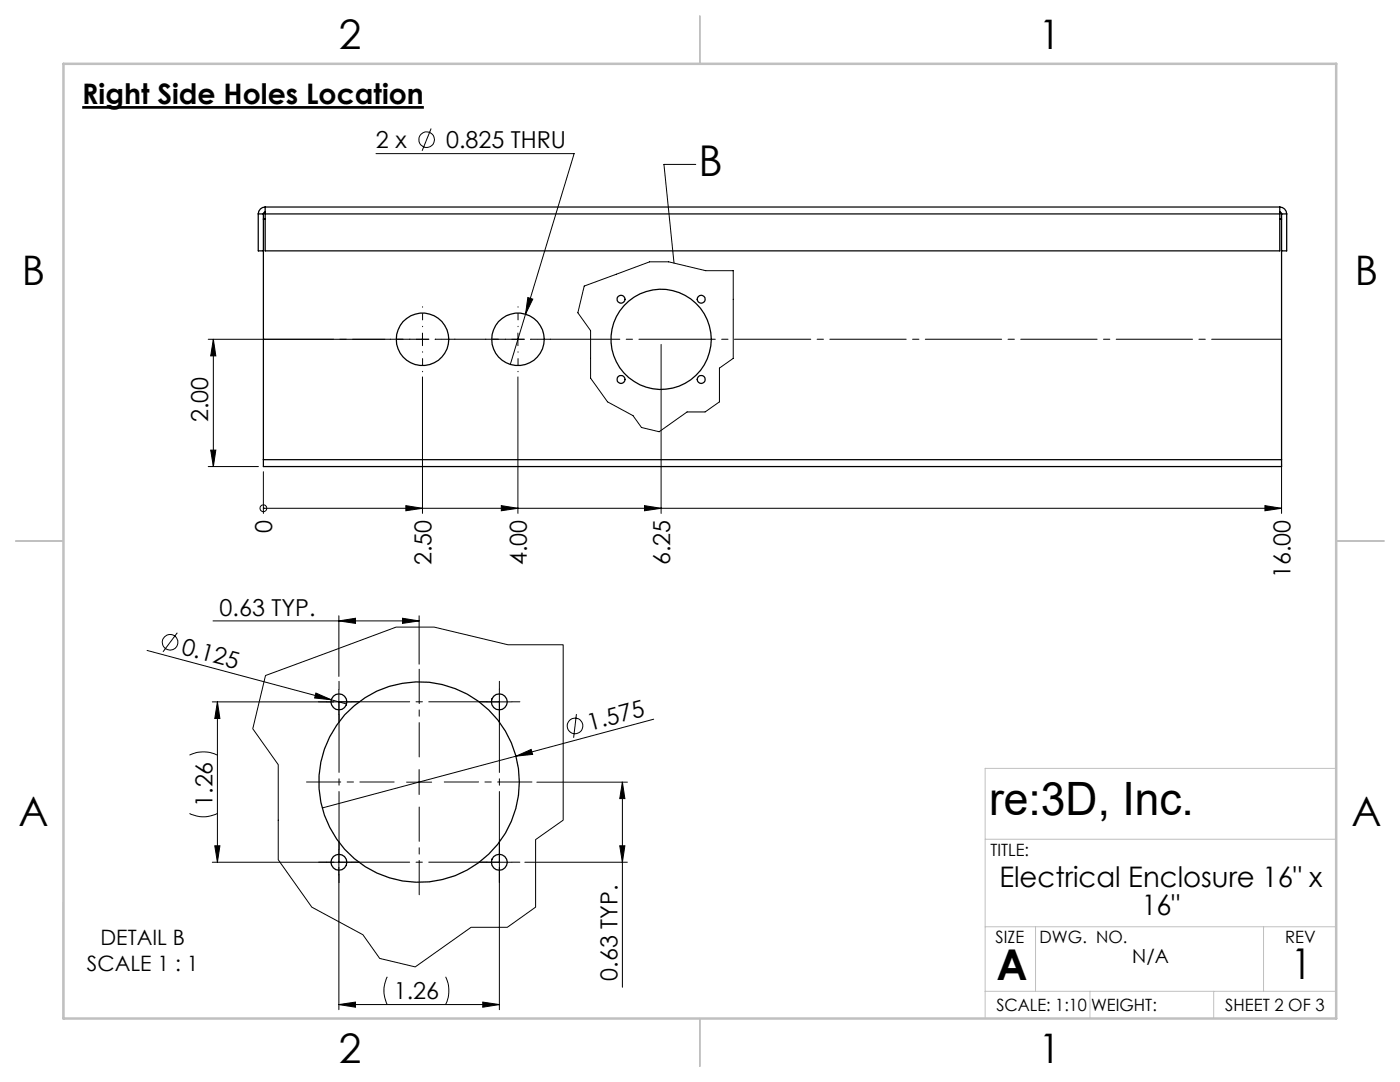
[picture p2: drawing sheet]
<svg xmlns="http://www.w3.org/2000/svg" width="279mm" height="216mm" viewBox="0 0 279 216" stroke-linecap="round" stroke-linejoin="round" font-family="sans-serif">
<g fill="none" stroke="#000" stroke-width=".2">
<path d="M75 30.7h39.6l-9.7 32M86 25.6l-1.8 4.5M138.9 32.8h-6.4l2 19.7M105.3 59.4l1 .3-1.4 3zM116.6 57.1l13-4.9h3.9l7.3 1.8h5.5v17.5l-2.7 1.9v6.8l-2.9 2h-3.6l-5.5 3.9-3.6-.8-1.7-2.4-5.1-2.7-3.3-4.7v-9.5l-2.6-3.6zM41.6 67.7h35.2M42.6 67.7l.5 3.3h-1zM42.6 67.7v25.4M83.1 67.7h2.4M84.3 75.2v27.2M84.3 66.5v2.5M102.1 67.7h2.5"/>
<path d="M103.4 75.2v27.2M103.4 66.5v2.5M104.9 62.7l-3.1 10M131.9 68.7v33.7M41.6 93.1h10M42.1 89.8h1l-.5 3.3zM52.6 94.1v8.3M255.8 92.7v9.7M52.6 101.4h.1M52.6 101.4h203.2M81 100.9l3.3 .5-3.3 .5zM100 100.9l3.4 .5-3.4 .5z"/>
<path d="M128.6 100.9l3.3 .5-3.3 .5zM252.4 100.9l3.4 .5-3.4 .5zM29.4 129.8l36.7 9.8M35.4 126.3l-2.9 3.8M42.5 123.9h41.1M53 134.8l26.1-9.7h7.5l14.8 3.6h11v35l-5.5 3.8v13.5l-5.7 4h-7.2l-11.1 7.9-7.1-1.7-3.4-4.7-10.2-5.5-6.7-9.4v-19l-5.1-7.2zM63 138.3l3.1 1.3-3.3-.3zM66.1 139.6l3.1 .9M67.6 123.9l3.3-.5v1zM67.6 122.9v12.1M67.6 137.5v5.1M80.3 123.4l3.3 .5-3.3 .5z"/>
<path d="M83.6 122.9v9.6M99.7 137.5v5.1M37.8 150.7a6.4 6.4 0 0 1 5.6 0M42.4 140.1h27.7M43.4 140.1l.5 3.3h-1zM43.4 140.1v31.9M81.1 156.1h5M83.6 153.6v4.9M97.2 140.1h4.9M103 150.9l3-1.4 .3 1zM107.1 156.1h18.1M115 142.5l-.5 4.7"/>
<path d="M124.2 156.1l.5 3.2h-1zM124.2 156.1v40.9M130.5 143.5l-66.2 17.7M37.8 162.3a6.1 6.1 0 0 0 5.6 0M42.4 172h27.7M42.9 168.8h1l-.5 3.2zM67.6 169.5v32M97.2 172h4.9M99.7 169.5v32M104.7 172h20.5M123.7 168.8h1l-.5 3.2zM77.3 194.9a6.1 6.1 0 0 0 0 5.5"/>
<path d="M88.9 194.9a6.4 6.4 0 0 1 0 5.5M96.3 200l3.4 .4-3.4 .6zM67.6 200.4h32.1M67.6 200.4l3.3-.4v1z"/>
<circle cx="85.2" cy="27.9" r="1.55"/>
<circle cx="52.6" cy="101.4" r=".68"/>
<circle cx="33.9" cy="128.2" r="1.56"/>
<circle cx="114.8" cy="144.9" r="1.56"/>
</g>
<path d="M16.4 21.4h68.2" fill="none" stroke="#000" stroke-width=".53"/>
<path d="M78.7 156h-17.5M83.7 151v-17.5M88.7 156h17.5M83.7 161v17.5" fill="none" stroke="#000" stroke-width=".2" stroke-dasharray="15.2 1.3 1.3 1.3" stroke-dashoffset="8.4"/>
<g fill="none" stroke="#000" stroke-width=".2" stroke-dasharray="15.2 1.3 1.3 1.3">
<path d="M67.7 137.5v-1.6M99.7 137.5v-1.6M65.2 140h-1.6M67.7 142.5v1.6M70.2 140h1.5M97.2 140h-1.6M99.7 142.5v1.6M102.2 140h1.6M65.2 172h-1.6M67.7 169.5v-1.5M67.7 174.5v1.6M70.2 172h1.5"/>
<path d="M97.2 172h-1.6M99.7 169.5v-1.5M99.7 174.5v1.6M102.2 172h1.6"/>
</g>
<path d="M81.8 67.7h-4M84.3 65.2v-4M84.3 70.2v4M86.8 67.7h4M100.9 67.7h-4M103.4 65.2v-4M103.4 70.2v4M105.9 67.7h4" fill="none" stroke="#000" stroke-width=".2" stroke-dasharray="15.2 1.3 1.3 1.3" stroke-dashoffset="15.2"/>
<path d="M52.6 67.7h203.2" fill="none" stroke="#000" stroke-width=".2" stroke-dasharray="15.2 1.3 1.3 1.3" stroke-dashoffset="1.3"/>
<path d="M67.7 140h32M99.7 140v32M67.7 172v-32M99.7 172h-32" fill="none" stroke="#000" stroke-width=".2" stroke-dasharray="15.2 1.3 1.3 1.3" stroke-dashoffset="1.1"/>
<path d="M266.7 153.3h-70.1v49.9M12.6 180v23.2M196.6 167.5h70.1M196.6 197.8h70.1M196.6 184.9h70.1M206.7 184.9v12.9M217.5 197.8v5.4M242.2 197.8v5.4M252.2 184.9v12.9" fill="none" stroke="#c0c0c0" stroke-width=".2"/>
<path d="M139.7 3.2v9.5M3.1 107.9h9.6M266.7 107.9h9.5M139.7 203.2v9.6" fill="none" stroke="#c0c0c0" stroke-width=".25"/>
<path d="M12.7 12.7h254v190.5h-254z" fill="none" stroke="#c0c0c0" stroke-width=".5"/>
<g fill="#000">
<path d="M63 138.3l3.1 1.3-3.3-.3zM103 150.9l3-1.4 .3 1z"/>
<path d="M105.3 59.4l-.4 3.3 1.4-3zM67.6 123.9l3.3-.5v1zM80.3 123.4l3.3 .5-3.3 .5z"/>
<path d="M42.1 89.8h1l-.5 3.3zM42.6 67.7l.5 3.3h-1z"/>
<path d="M81 100.9l3.3 .5-3.3 .5zM100 100.9l3.4 .5-3.4 .5zM128.6 100.9l3.3 .5-3.3 .5zM252.4 100.9l3.4 .5-3.4 .5zM42.9 168.8h1l-.5 3.2zM43.4 140.1l.5 3.3h-1z"/>
<path d="M124.2 156.1l.5 3.2h-1zM123.7 168.8h1l-.5 3.2z"/>
<path d="M96.3 200l3.4 .4-3.4 .6zM67.6 200.4l3.3-.4v1z"/>
</g>
<g fill="none" stroke="#000" stroke-width=".25">
<path d="M51.5 42.7h1.1M51.5 42.7v7.4h1.1M52.6 42.7v1M52.6 43.7v48M52.6 43.7h.3M52.9 41.3v1.4M52.9 41.3a1.38 1.38 0 0 0-1.4 1.4M52.9 42.3l-.2 .1-.1 .3M52.9 42.7v7.4h202.5v-7.4M52.9 42.7h202.5M52.9 41.3h202.5M255.4 41.3v1.4"/>
<path d="M255.4 41.3a1.38 1.38 0 0 1 1.4 1.4M255.4 42.3l.3 .1 .1 .3M255.4 43.7h.4M255.8 42.7v1M255.8 42.7h1M255.8 43.7v48M256.8 42.7v7.4h-1M52.6 91.7v1.4h203.2v-1.4M52.6 91.7h203.2"/>
<circle cx="123.9" cy="59.7" r=".79"/>
<circle cx="139.9" cy="59.7" r=".79"/>
<circle cx="84.3" cy="67.7" r="5.2"/>
<circle cx="103.4" cy="67.7" r="5.2"/>
<circle cx="123.9" cy="75.7" r=".8"/>
<circle cx="132" cy="67.7" r="10"/>
<circle cx="139.9" cy="75.7" r=".8"/>
<circle cx="67.6" cy="140" r="1.58"/>
<circle cx="83.6" cy="156.1" r="20"/>
<circle cx="99.6" cy="140.1" r="1.58"/>
<circle cx="67.6" cy="172" r="1.58"/>
<circle cx="99.6" cy="172.1" r="1.58"/>
</g>
<text font-size="9.2" x="197.4" y="162.7">re:3D, Inc.</text>
<g font-size="8.5">
<text x="139.4" y="35.1">B</text>
<text x="198.9" y="195.5">A</text>
<text x="257.6" y="195.4">1</text>
</g>
<g font-size="8.1">
<text x="67.6" y="9.7">2</text>
<text x="207.3" y="9.7">1</text>
<text x="4.4" y="57">B</text>
<text x="270.4" y="57">B</text>
<text x="3.7" y="164.9">A</text>
<text x="269.7" y="164.9">A</text>
<text x="67.6" y="212.2">2</text>
<text x="207.3" y="212.2">1</text>
</g>
<g font-size="5.6">
<text x="16.4" y="20.8">Right Side Holes Location</text>
<text x="199.4" y="177">Electrical Enclosure 16&quot; x</text>
<text x="227.9" y="182.6">16&quot;</text>
</g>
<g font-size="4.7">
<text x="75" y="29.6">2 x</text>
<text x="89" y="29.6">0.825 THRU</text>
<text x="41.6" y="84.2" transform="rotate(-90 41.6 84.2)">2.00</text>
<text x="54.3" y="106.3" transform="rotate(-90 54.3 106.3)">0</text>
<text x="86.1" y="112.8" transform="rotate(-90 86.1 112.8)">2.50</text>
<text x="105.1" y="112.8" transform="rotate(-90 105.1 112.8)">4.00</text>
<text x="133.7" y="112.8" transform="rotate(-90 133.7 112.8)">6.25</text>
<text x="257.5" y="115.3" transform="rotate(-90 257.5 115.3)">16.00</text>
<text x="43.8" y="122.9">0.63 TYP.</text>
<text x="36" y="130.5" transform="rotate(15 36 130.5)">0.125</text>
<text x="117.7" y="145.8" transform="rotate(-15 117.7 145.8)">1.575</text>
<text x="42.4" y="161" transform="rotate(-90 42.4 161)">1.26</text>
<text x="123.2" y="195.7" transform="rotate(-90 123.2 195.7)">0.63 TYP.</text>
<text x="78.6" y="199.4">1.26</text>
</g>
<g font-size="4.2">
<text x="20.1" y="188.5">DETAIL B</text>
<text x="17.4" y="193.8">SCALE 1 : 1</text>
</g>
<text font-size="3.9" x="226" y="192.1">N/A</text>
<g font-size="3.4">
<text x="197.7" y="170.8">TITLE:</text>
<text x="198.7" y="188.1">SIZE</text>
<text x="207.5" y="188.1">DWG. NO.</text>
<text x="256.5" y="188.2">REV</text>
<text x="198.8" y="201.7">SCALE: 1:10</text>
<text x="217.7" y="201.8">WEIGHT:</text>
<text x="244.5" y="201.7">SHEET 2 OF 3</text>
</g>
</svg>
